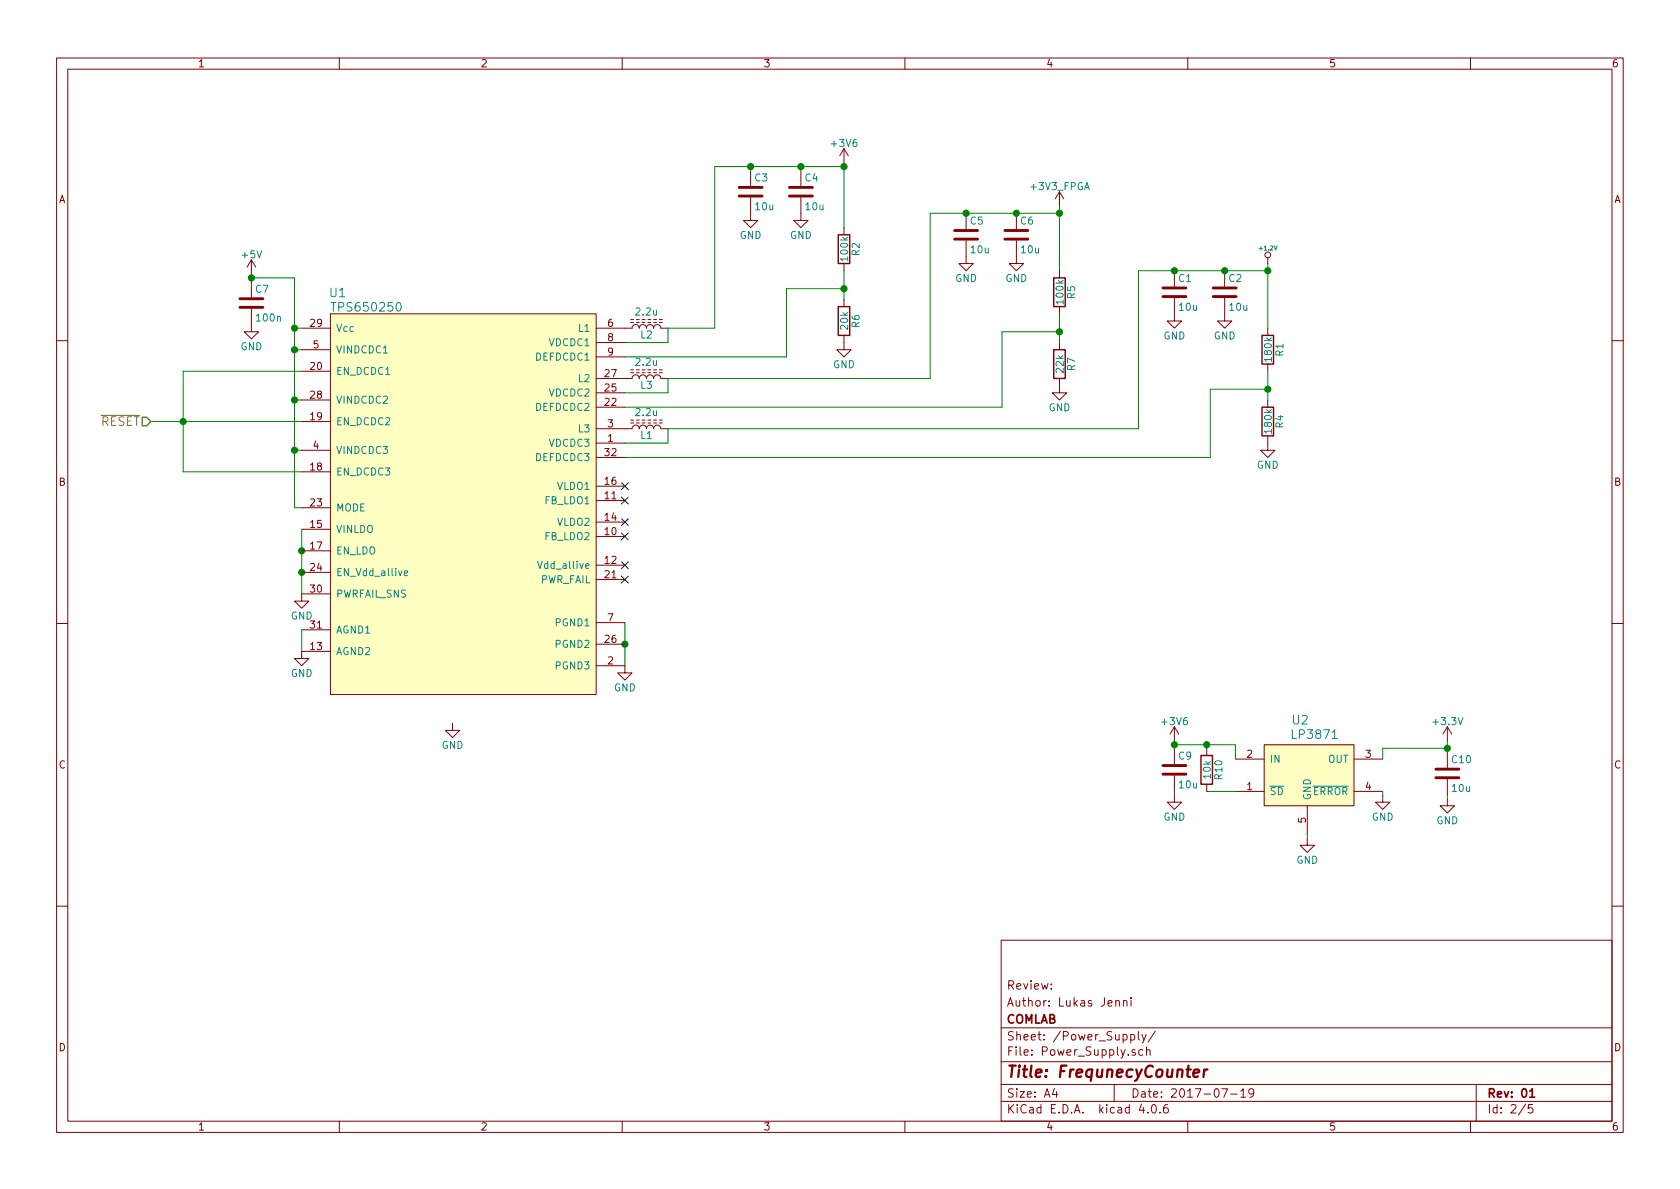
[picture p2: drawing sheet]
EESchema Schematic File Version 2
LIBS:FrequnecyCounter-rescue
LIBS:power
LIBS:device
LIBS:transistors
LIBS:conn
LIBS:linear
LIBS:regul
LIBS:74xx
LIBS:cmos4000
LIBS:adc-dac
LIBS:memory
LIBS:xilinx
LIBS:microcontrollers
LIBS:dsp
LIBS:microchip
LIBS:analog_switches
LIBS:motorola
LIBS:texas
LIBS:intel
LIBS:audio
LIBS:interface
LIBS:digital-audio
LIBS:philips
LIBS:display
LIBS:cypress
LIBS:siliconi
LIBS:opto
LIBS:atmel
LIBS:contrib
LIBS:valves
LIBS:74xgxx
LIBS:ac-dc
LIBS:actel
LIBS:allegro
LIBS:Altera
LIBS:analog_devices
LIBS:battery_management
LIBS:bbd
LIBS:bosch
LIBS:brooktre
LIBS:cmos_ieee
LIBS:dc-dc
LIBS:diode
LIBS:elec-unifil
LIBS:ESD_Protection
LIBS:ftdi
LIBS:gennum
LIBS:graphic_symbols
LIBS:hc11
LIBS:infineon
LIBS:intersil
LIBS:ir
LIBS:Lattice
LIBS:leds
LIBS:LEM
LIBS:maxim
LIBS:mechanical
LIBS:microchip_dspic33dsc
LIBS:microchip_pic10mcu
LIBS:microchip_pic12mcu
LIBS:microchip_pic16mcu
LIBS:microchip_pic18mcu
LIBS:microchip_pic24mcu
LIBS:microchip_pic32mcu
LIBS:modules
LIBS:motor_drivers
LIBS:motors
LIBS:msp430
LIBS:nordicsemi
LIBS:nxp
LIBS:nxp_armmcu
LIBS:onsemi
LIBS:Oscillators
LIBS:Power_Management
LIBS:powerint
LIBS:pspice
LIBS:references
LIBS:relays
LIBS:rfcom
LIBS:RFSolutions
LIBS:sensors
LIBS:silabs
LIBS:stm8
LIBS:stm32
LIBS:supertex
LIBS:switches
LIBS:transf
LIBS:triac_thyristor
LIBS:ttl_ieee
LIBS:video
LIBS:wiznet
LIBS:Worldsemi
LIBS:Xicor
LIBS:zetex
LIBS:Zilog
LIBS:74lvc
LIBS:altera
LIBS:barrel_jack
LIBS:battery
LIBS:beaglebone_black
LIBS:ck
LIBS:conn_power
LIBS:conn_rf
LIBS:conn_rj
LIBS:crystal
LIBS:ddr2_sdram_sodimm
LIBS:epcos
LIBS:epcos_dcc6c
LIBS:fbead
LIBS:fiducial
LIBS:freescale_mcu
LIBS:hackrf_expansion
LIBS:hdmi
LIBS:header
LIBS:hirose
LIBS:hole
LIBS:io_expander
LIBS:lcd_kingtech
LIBS:ltc
LIBS:microphone
LIBS:minicircuits
LIBS:molex
LIBS:mosfet
LIBS:newhaven
LIBS:noritake
LIBS:nxp_micro
LIBS:on_cat24c256
LIBS:on_semi
LIBS:osc
LIBS:passive
LIBS:r_sense
LIBS:regulator
LIBS:rf_antenna
LIBS:rf_lna
LIBS:samtec
LIBS:sd
LIBS:sharebrained
LIBS:supply
LIBS:switch
LIBS:terminal_block
LIBS:ti
LIBS:ti_cc
LIBS:tp
LIBS:trs_jack
LIBS:usb3_esd_son50-10
LIBS:usb3_micro_ab
LIBS:wolfson
LIBS:FrequnecyCounter-cache
EELAYER 25 0
EELAYER END
$Descr A4 11693 8268
encoding utf-8
Sheet 2 5
Title "FrequnecyCounter"
Date "2017-07-19"
Rev "01"
Comp "COMLAB"
Comment1 "Author: Lukas Jenni"
Comment2 "Review: "
Comment3 ""
Comment4 ""
$EndDescr
$Comp
L L_Core_Ferrite L1
U 1 1
P 4500 2975
F 0 "L1" V 4450 2975 50  0000 C CNN
F 1 "2.2u" V 4610 2975 50  0000 C CNN
F 2 "Footprints_LJ:LPS5030" H 4500 2975 50  0001 C CNN
F 3 "" H 4500 2975 50  0001 C CNN
	1    4500 2975
	0    -1   -1   0   
$EndComp
$Comp
L L_Core_Ferrite L2
U 1 1
P 4500 2275
F 0 "L2" V 4450 2275 50  0000 C CNN
F 1 "2.2u" V 4610 2275 50  0000 C CNN
F 2 "Footprints_LJ:LPS5030" H 4500 2275 50  0001 C CNN
F 3 "" H 4500 2275 50  0001 C CNN
	1    4500 2275
	0    -1   -1   0   
$EndComp
Wire Wire Line
	4350 2375 4650 2375
Wire Wire Line
	4650 3075 4650 2975
Wire Wire Line
	4350 3075 4650 3075
Wire Wire Line
	4650 2975 7925 2975
Wire Wire Line
	7925 2975 7925 1875
Wire Wire Line
	7925 1875 8825 1875
Wire Wire Line
	8825 1825 8825 2275
$Comp
L C C1
U 1 1
P 8175 2025
F 0 "C1" H 8200 2125 50  0000 L CNN
F 1 "10u" H 8200 1925 50  0000 L CNN
F 2 "Footprints_LJ:Cap_0603_HandSoldering_1" H 8213 1875 50  0001 C CNN
F 3 "" H 8175 2025 50  0001 C CNN
	1    8175 2025
	1    0    0    -1  
$EndComp
$Comp
L C C2
U 1 1
P 8525 2025
F 0 "C2" H 8550 2125 50  0000 L CNN
F 1 "10u" H 8550 1925 50  0000 L CNN
F 2 "Footprints_LJ:Cap_0603_HandSoldering_1" H 8563 1875 50  0001 C CNN
F 3 "" H 8525 2025 50  0001 C CNN
	1    8525 2025
	1    0    0    -1  
$EndComp
$Comp
L GND #PWR01
U 1 1
P 8175 2175
F 0 "#PWR01" H 8175 1925 50  0001 C CNN
F 1 "GND" H 8175 2025 50  0000 C CNN
F 2 "" H 8175 2175 50  0001 C CNN
F 3 "" H 8175 2175 50  0001 C CNN
	1    8175 2175
	1    0    0    -1  
$EndComp
$Comp
L GND #PWR02
U 1 1
P 8525 2175
F 0 "#PWR02" H 8525 1925 50  0001 C CNN
F 1 "GND" H 8525 2025 50  0000 C CNN
F 2 "" H 8525 2175 50  0001 C CNN
F 3 "" H 8525 2175 50  0001 C CNN
	1    8525 2175
	1    0    0    -1  
$EndComp
$Comp
L R R1
U 1 1
P 8825 2425
F 0 "R1" V 8905 2425 50  0000 C CNN
F 1 "180k" V 8825 2425 50  0000 C CNN
F 2 "Resistors_SMD:R_0603_HandSoldering" V 8755 2425 50  0001 C CNN
F 3 "" H 8825 2425 50  0001 C CNN
	1    8825 2425
	1    0    0    -1  
$EndComp
$Comp
L R R4
U 1 1
P 8825 2925
F 0 "R4" V 8905 2925 50  0000 C CNN
F 1 "180k" V 8825 2925 50  0000 C CNN
F 2 "Resistors_SMD:R_0603_HandSoldering" V 8755 2925 50  0001 C CNN
F 3 "" H 8825 2925 50  0001 C CNN
	1    8825 2925
	1    0    0    -1  
$EndComp
Wire Wire Line
	8825 2575 8825 2775
$Comp
L GND #PWR03
U 1 1
P 8825 3075
F 0 "#PWR03" H 8825 2825 50  0001 C CNN
F 1 "GND" H 8825 2925 50  0000 C CNN
F 2 "" H 8825 3075 50  0001 C CNN
F 3 "" H 8825 3075 50  0001 C CNN
	1    8825 3075
	1    0    0    -1  
$EndComp
Wire Wire Line
	4350 3175 8425 3175
Wire Wire Line
	8425 3175 8425 2700
Wire Wire Line
	8425 2700 8825 2700
Connection ~ 8825 2700
Wire Wire Line
	4975 2275 4975 1150
$Comp
L C C4
U 1 1
P 5575 1325
F 0 "C4" H 5600 1425 50  0000 L CNN
F 1 "10u" H 5600 1225 50  0000 L CNN
F 2 "Footprints_LJ:Cap_0603_HandSoldering_1" H 5613 1175 50  0001 C CNN
F 3 "" H 5575 1325 50  0001 C CNN
	1    5575 1325
	1    0    0    -1  
$EndComp
$Comp
L GND #PWR04
U 1 1
P 5225 1475
F 0 "#PWR04" H 5225 1225 50  0001 C CNN
F 1 "GND" H 5225 1325 50  0000 C CNN
F 2 "" H 5225 1475 50  0001 C CNN
F 3 "" H 5225 1475 50  0001 C CNN
	1    5225 1475
	1    0    0    -1  
$EndComp
$Comp
L GND #PWR05
U 1 1
P 5575 1475
F 0 "#PWR05" H 5575 1225 50  0001 C CNN
F 1 "GND" H 5575 1325 50  0000 C CNN
F 2 "" H 5575 1475 50  0001 C CNN
F 3 "" H 5575 1475 50  0001 C CNN
	1    5575 1475
	1    0    0    -1  
$EndComp
$Comp
L R R2
U 1 1
P 5875 1725
F 0 "R2" V 5955 1725 50  0000 C CNN
F 1 "100k" V 5875 1725 50  0000 C CNN
F 2 "Resistors_SMD:R_0603_HandSoldering" V 5805 1725 50  0001 C CNN
F 3 "" H 5875 1725 50  0001 C CNN
	1    5875 1725
	1    0    0    -1  
$EndComp
$Comp
L R R6
U 1 1
P 5875 2225
F 0 "R6" V 5955 2225 50  0000 C CNN
F 1 "20k" V 5875 2225 50  0000 C CNN
F 2 "Resistors_SMD:R_0603_HandSoldering" V 5805 2225 50  0001 C CNN
F 3 "" H 5875 2225 50  0001 C CNN
	1    5875 2225
	1    0    0    -1  
$EndComp
Wire Wire Line
	5875 1875 5875 2075
$Comp
L GND #PWR06
U 1 1
P 5875 2375
F 0 "#PWR06" H 5875 2125 50  0001 C CNN
F 1 "GND" H 5875 2225 50  0000 C CNN
F 2 "" H 5875 2375 50  0001 C CNN
F 3 "" H 5875 2375 50  0001 C CNN
	1    5875 2375
	1    0    0    -1  
$EndComp
Wire Wire Line
	5475 2475 5475 2000
Wire Wire Line
	5475 2000 5875 2000
Connection ~ 5875 2000
$Comp
L +1.2V #PWR07
U 1 1
P 8825 1825
F 0 "#PWR07" H 8825 1965 20  0001 C CNN
F 1 "+1.2V" H 8825 1935 30  0000 C CNN
F 2 "" H 8825 1825 60  0000 C CNN
F 3 "" H 8825 1825 60  0000 C CNN
	1    8825 1825
	1    0    0    -1  
$EndComp
$Comp
L LP3871 U2
U 1 1
P 9050 5950
F 0 "U2" H 9050 6900 60  0000 C CNN
F 1 "LP3871" H 9150 6800 60  0000 C CNN
F 2 "TO_SOT_Packages_SMD:SOT-223-5" H 9050 5950 60  0001 C CNN
F 3 "" H 9050 5950 60  0001 C CNN
	1    9050 5950
	1    0    0    -1  
$EndComp
$Comp
L GND #PWR08
U 1 1
P 9100 5825
F 0 "#PWR08" H 9100 5575 50  0001 C CNN
F 1 "GND" H 9100 5675 50  0000 C CNN
F 2 "" H 9100 5825 50  0001 C CNN
F 3 "" H 9100 5825 50  0001 C CNN
	1    9100 5825
	1    0    0    -1  
$EndComp
$Comp
L GND #PWR09
U 1 1
P 10075 5550
F 0 "#PWR09" H 10075 5300 50  0001 C CNN
F 1 "GND" H 10075 5400 50  0000 C CNN
F 2 "" H 10075 5550 50  0001 C CNN
F 3 "" H 10075 5550 50  0001 C CNN
	1    10075 5550
	1    0    0    -1  
$EndComp
$Comp
L C C10
U 1 1
P 10075 5375
F 0 "C10" H 10100 5475 50  0000 L CNN
F 1 "10u" H 10100 5275 50  0000 L CNN
F 2 "Footprints_LJ:Cap_0603_HandSoldering_1" H 10113 5225 50  0001 C CNN
F 3 "" H 10075 5375 50  0001 C CNN
	1    10075 5375
	1    0    0    -1  
$EndComp
Wire Wire Line
	8400 5500 8600 5500
$Comp
L GND #PWR010
U 1 1
P 9625 5525
F 0 "#PWR010" H 9625 5275 50  0001 C CNN
F 1 "GND" H 9625 5375 50  0000 C CNN
F 2 "" H 9625 5525 50  0001 C CNN
F 3 "" H 9625 5525 50  0001 C CNN
	1    9625 5525
	1    0    0    -1  
$EndComp
$Comp
L R R10
U 1 1
P 8400 5350
F 0 "R10" V 8480 5350 50  0000 C CNN
F 1 "10k" V 8400 5350 50  0000 C CNN
F 2 "Resistors_SMD:R_0603_HandSoldering" V 8330 5350 50  0001 C CNN
F 3 "" H 8400 5350 50  0001 C CNN
	1    8400 5350
	1    0    0    -1  
$EndComp
$Comp
L GND #PWR011
U 1 1
P 8175 5525
F 0 "#PWR011" H 8175 5275 50  0001 C CNN
F 1 "GND" H 8175 5375 50  0000 C CNN
F 2 "" H 8175 5525 50  0001 C CNN
F 3 "" H 8175 5525 50  0001 C CNN
	1    8175 5525
	1    0    0    -1  
$EndComp
$Comp
L +3.3V #PWR012
U 1 1
P 10075 5150
F 0 "#PWR012" H 10075 5000 50  0001 C CNN
F 1 "+3.3V" H 10075 5290 50  0000 C CNN
F 2 "" H 10075 5150 50  0001 C CNN
F 3 "" H 10075 5150 50  0001 C CNN
	1    10075 5150
	1    0    0    -1  
$EndComp
Wire Wire Line
	6475 2625 6475 1475
Wire Wire Line
	6475 1475 7375 1475
Wire Wire Line
	7375 1425 7375 1875
$Comp
L C C5
U 1 1
P 6725 1625
F 0 "C5" H 6750 1725 50  0000 L CNN
F 1 "10u" H 6750 1525 50  0000 L CNN
F 2 "Footprints_LJ:Cap_0603_HandSoldering_1" H 6763 1475 50  0001 C CNN
F 3 "" H 6725 1625 50  0001 C CNN
	1    6725 1625
	1    0    0    -1  
$EndComp
$Comp
L C C6
U 1 1
P 7075 1625
F 0 "C6" H 7100 1725 50  0000 L CNN
F 1 "10u" H 7100 1525 50  0000 L CNN
F 2 "Footprints_LJ:Cap_0603_HandSoldering_1" H 7113 1475 50  0001 C CNN
F 3 "" H 7075 1625 50  0001 C CNN
	1    7075 1625
	1    0    0    -1  
$EndComp
$Comp
L GND #PWR013
U 1 1
P 6725 1775
F 0 "#PWR013" H 6725 1525 50  0001 C CNN
F 1 "GND" H 6725 1625 50  0000 C CNN
F 2 "" H 6725 1775 50  0001 C CNN
F 3 "" H 6725 1775 50  0001 C CNN
	1    6725 1775
	1    0    0    -1  
$EndComp
$Comp
L GND #PWR014
U 1 1
P 7075 1775
F 0 "#PWR014" H 7075 1525 50  0001 C CNN
F 1 "GND" H 7075 1625 50  0000 C CNN
F 2 "" H 7075 1775 50  0001 C CNN
F 3 "" H 7075 1775 50  0001 C CNN
	1    7075 1775
	1    0    0    -1  
$EndComp
$Comp
L R R5
U 1 1
P 7375 2025
F 0 "R5" V 7455 2025 50  0000 C CNN
F 1 "100k" V 7375 2025 50  0000 C CNN
F 2 "Resistors_SMD:R_0603_HandSoldering" V 7305 2025 50  0001 C CNN
F 3 "" H 7375 2025 50  0001 C CNN
	1    7375 2025
	1    0    0    -1  
$EndComp
$Comp
L R R7
U 1 1
P 7375 2525
F 0 "R7" V 7455 2525 50  0000 C CNN
F 1 "22k" V 7375 2525 50  0000 C CNN
F 2 "Resistors_SMD:R_0603_HandSoldering" V 7305 2525 50  0001 C CNN
F 3 "" H 7375 2525 50  0001 C CNN
	1    7375 2525
	1    0    0    -1  
$EndComp
Wire Wire Line
	7375 2175 7375 2375
$Comp
L GND #PWR015
U 1 1
P 7375 2675
F 0 "#PWR015" H 7375 2425 50  0001 C CNN
F 1 "GND" H 7375 2525 50  0000 C CNN
F 2 "" H 7375 2675 50  0001 C CNN
F 3 "" H 7375 2675 50  0001 C CNN
	1    7375 2675
	1    0    0    -1  
$EndComp
Wire Wire Line
	6975 2825 6975 2300
Wire Wire Line
	6975 2300 7375 2300
Connection ~ 7375 2300
$Comp
L L_Core_Ferrite L3
U 1 1
P 4500 2625
F 0 "L3" V 4450 2625 50  0000 C CNN
F 1 "2.2u" V 4610 2625 50  0000 C CNN
F 2 "Footprints_LJ:LPS5030" H 4500 2625 50  0001 C CNN
F 3 "" H 4500 2625 50  0001 C CNN
	1    4500 2625
	0    -1   -1   0   
$EndComp
Wire Wire Line
	4350 2725 4650 2725
Wire Wire Line
	4650 2725 4650 2625
Wire Wire Line
	4350 4325 4350 4625
Connection ~ 4350 4475
Wire Wire Line
	2100 4525 2100 4375
$Comp
L GND #PWR016
U 1 1
P 2100 4525
F 0 "#PWR016" H 2100 4275 50  0001 C CNN
F 1 "GND" H 2100 4375 50  0000 C CNN
F 2 "" H 2100 4525 50  0001 C CNN
F 3 "" H 2100 4525 50  0001 C CNN
	1    2100 4525
	1    0    0    -1  
$EndComp
$Comp
L GND #PWR017
U 1 1
P 4350 4625
F 0 "#PWR017" H 4350 4375 50  0001 C CNN
F 1 "GND" H 4350 4475 50  0000 C CNN
F 2 "" H 4350 4625 50  0001 C CNN
F 3 "" H 4350 4625 50  0001 C CNN
	1    4350 4625
	1    0    0    -1  
$EndComp
$Comp
L GND #PWR018
U 1 1
P 2100 4125
F 0 "#PWR018" H 2100 3875 50  0001 C CNN
F 1 "GND" H 2100 3975 50  0000 C CNN
F 2 "" H 2100 4125 50  0001 C CNN
F 3 "" H 2100 4125 50  0001 C CNN
	1    2100 4125
	1    0    0    -1  
$EndComp
Wire Wire Line
	2100 3675 2100 4125
Connection ~ 8525 1875
Connection ~ 8175 1875
Connection ~ 6725 1475
Connection ~ 7075 1475
NoConn ~ 4350 4025
NoConn ~ 4350 3925
NoConn ~ 4350 3725
NoConn ~ 4350 3625
Connection ~ 8825 1875
Wire Wire Line
	1275 3275 2100 3275
Wire Wire Line
	1050 2925 2100 2925
Wire Wire Line
	2100 2575 1275 2575
Connection ~ 1275 2925
Text HLabel 1050 2925 0    60   Input ~ 0
~RESET
$Comp
L C C7
U 1 1
P 1750 2100
F 0 "C7" H 1775 2200 50  0000 L CNN
F 1 "100n" H 1775 2000 50  0000 L CNN
F 2 "Footprints_LJ:Cap_0603_HandSoldering_1" H 1788 1950 50  0001 C CNN
F 3 "" H 1750 2100 50  0001 C CNN
	1    1750 2100
	1    0    0    -1  
$EndComp
$Comp
L +5V #PWR019
U 1 1
P 1750 1900
F 0 "#PWR019" H 1750 1750 50  0001 C CNN
F 1 "+5V" H 1750 2040 50  0000 C CNN
F 2 "" H 1750 1900 50  0001 C CNN
F 3 "" H 1750 1900 50  0001 C CNN
	1    1750 1900
	1    0    0    -1  
$EndComp
$Comp
L GND #PWR020
U 1 1
P 1750 2250
F 0 "#PWR020" H 1750 2000 50  0001 C CNN
F 1 "GND" H 1750 2100 50  0000 C CNN
F 2 "" H 1750 2250 50  0001 C CNN
F 3 "" H 1750 2250 50  0001 C CNN
	1    1750 2250
	1    0    0    -1  
$EndComp
Connection ~ 7375 1475
NoConn ~ 4350 3375
NoConn ~ 4350 3475
Connection ~ 2100 3975
Connection ~ 2100 3825
$Comp
L +3V3_FPGA #PWR021
U 1 1
P 7375 1425
F 0 "#PWR021" H 7375 1275 50  0001 C CNN
F 1 "+3V3_FPGA" H 7375 1565 50  0000 C CNN
F 2 "" H 7375 1425 50  0001 C CNN
F 3 "" H 7375 1425 50  0001 C CNN
	1    7375 1425
	1    0    0    -1  
$EndComp
$Comp
L +3V6 #PWR022
U 1 1
P 5875 1125
F 0 "#PWR022" H 5875 975 50  0001 C CNN
F 1 "+3V6" H 5875 1265 50  0000 C CNN
F 2 "" H 5875 1125 50  0001 C CNN
F 3 "" H 5875 1125 50  0001 C CNN
	1    5875 1125
	1    0    0    -1  
$EndComp
$Comp
L C C9
U 1 1
P 8175 5350
F 0 "C9" H 8200 5450 50  0000 L CNN
F 1 "10u" H 8200 5250 50  0000 L CNN
F 2 "Footprints_LJ:Cap_0603_HandSoldering_1" H 8213 5200 50  0001 C CNN
F 3 "" H 8175 5350 50  0001 C CNN
	1    8175 5350
	1    0    0    -1  
$EndComp
$Comp
L C C3
U 1 1
P 5225 1325
F 0 "C3" H 5250 1425 50  0000 L CNN
F 1 "10u" H 5250 1225 50  0000 L CNN
F 2 "Footprints_LJ:Cap_0603_HandSoldering_1" H 5263 1175 50  0001 C CNN
F 3 "" H 5225 1325 50  0001 C CNN
	1    5225 1325
	1    0    0    -1  
$EndComp
Wire Wire Line
	5875 1125 5875 1575
Wire Wire Line
	10075 5150 10075 5225
Wire Wire Line
	10075 5200 9625 5200
Wire Wire Line
	9625 5200 9625 5275
Wire Wire Line
	4975 1150 5875 1150
Wire Wire Line
	5225 1150 5225 1175
Wire Wire Line
	5575 1150 5575 1175
Connection ~ 5225 1150
Connection ~ 5575 1150
Connection ~ 5875 1150
Wire Wire Line
	8400 5175 8400 5200
Wire Wire Line
	8600 5175 8600 5275
$Comp
L +3V6 #PWR023
U 1 1
P 8175 5150
F 0 "#PWR023" H 8175 5000 50  0001 C CNN
F 1 "+3V6" H 8175 5290 50  0000 C CNN
F 2 "" H 8175 5150 50  0001 C CNN
F 3 "" H 8175 5150 50  0001 C CNN
	1    8175 5150
	1    0    0    -1  
$EndComp
Wire Wire Line
	8175 5150 8175 5200
Wire Wire Line
	8175 5175 8600 5175
Connection ~ 8175 5175
Connection ~ 8400 5175
$Comp
L TPS650250 U1
U 1 1
P 3300 3775
F 0 "U1" H 2350 5525 60  0000 C CNN
F 1 "TPS650250" H 2550 5425 60  0000 C CNN
F 2 "Housings_DFN_QFN:QFN-32-1EP_5x5mm_Pitch0.5mm" H 4750 1525 60  0001 C CNN
F 3 "" H 4750 1525 60  0001 C CNN
	1    3300 3775
	1    0    0    -1  
$EndComp
Wire Wire Line
	2050 3125 2100 3125
Wire Wire Line
	2050 2775 2100 2775
Wire Wire Line
	2050 2425 2100 2425
Connection ~ 2050 2775
Wire Wire Line
	2050 2275 2100 2275
Connection ~ 2050 2425
Wire Wire Line
	1750 1925 2050 1925
Connection ~ 2050 2275
Wire Wire Line
	1750 1900 1750 1950
Connection ~ 1750 1925
Wire Wire Line
	2050 1925 2050 3525
Wire Wire Line
	10075 5550 10075 5525
Connection ~ 10075 5200
Wire Wire Line
	2050 3525 2100 3525
Connection ~ 2050 3125
Wire Wire Line
	5475 2475 4350 2475
Wire Wire Line
	4650 2625 6475 2625
Wire Wire Line
	6975 2825 4350 2825
Wire Wire Line
	4650 2375 4650 2275
Wire Wire Line
	4650 2275 4975 2275
Wire Wire Line
	8175 5525 8175 5500
Wire Wire Line
	9625 5525 9625 5500
Wire Wire Line
	9100 5825 9100 5800
$Comp
L GND #PWR024
U 1 1
P 3150 5025
F 0 "#PWR024" H 3150 4775 50  0001 C CNN
F 1 "GND" H 3150 4875 50  0000 C CNN
F 2 "" H 3150 5025 50  0001 C CNN
F 3 "" H 3150 5025 50  0001 C CNN
	1    3150 5025
	1    0    0    -1  
$EndComp
Wire Wire Line
	1275 2575 1275 3275
$EndSCHEMATC
